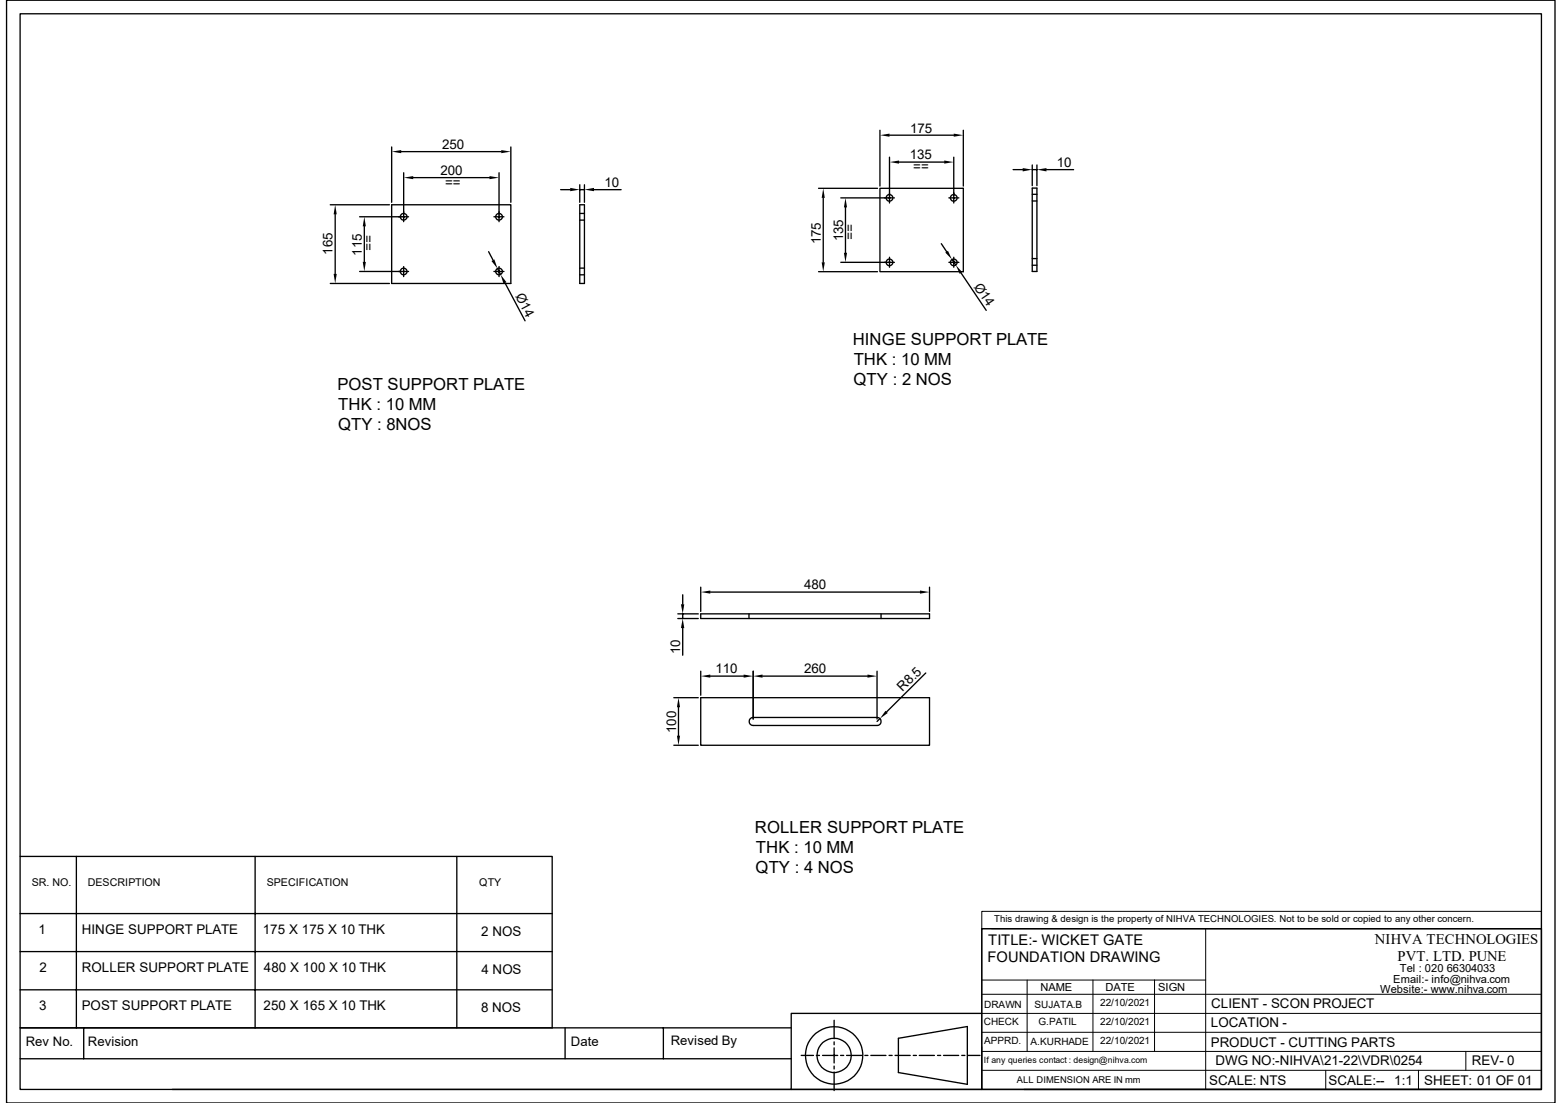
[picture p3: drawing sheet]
<svg xmlns="http://www.w3.org/2000/svg" width="297mm" height="210mm" viewBox="0 0 297 210" stroke-linecap="round" stroke-linejoin="round" font-family="sans-serif">
<g fill="none" stroke="#000" stroke-width=".25">
<path d="M1.2 0h294.7v209.9h-294.7zM3.8 2.6h289.5v204.7h-289.5zM62.8 39h11.3M74.5 39h22.7v14.9h-22.7zM74.5 28v10.5M76.3 28.9h19.1M76.8 32.9v8.4M78.6 33.8h14.5M95 32.9v8.4M97.2 28v10.5M106.7 36.1h1.8M110.3 39h.9v14.9h-.9z"/>
<path d="M110.3 35.2v3.3M110.3 36.1h.9M111.2 35.2v3.3M113 36.1h5.2M155.8 35.8h11.2M156.7 37.7v12.2M160 37.7h9.3M160.9 39.5v8.6M167.4 35.8h15.9v15.9h-15.9zM167.4 24.8v10.6M169.3 29.9v7.6M169.3 37.6v1"/>
<path d="M169.3 25.7h12.2M169.4 37.7h.8M171.1 30.8h8.6M180.6 37.7h.8M181.4 37.7h1.1M181.5 29.9v7.6M181.5 37.6v1M183.3 24.8v10.6M192.8 32.3h1.8M196.4 35.8h.9v15.9h-.9zM196.4 31.4v3.9M196.4 37h.9"/>
<path d="M196.4 38.2h.9M196.4 32.3h.9M197.3 31.4v3.9M199.1 32.3h5.2M62.8 53.9h11.3M63.8 40.8v11.3M68.4 51.7h8.5M68.4 41.3h8.5M69.3 43.1v6.7M76.8 41.4v.8M76.8 50.7v.8M76.8 51.6v1"/>
<path d="M76.9 51.7h.8M76.9 41.3h.8M93 47.9l.8 1.6M94 51.7h1M94 41.3h1M94.7 51.1l.6 1.2M95 41.4v.8M95 50.7v.8M95 51.6v1M95 40.6h.1M95.1 51.7h.8M95.1 41.3h.8"/>
<path d="M96.1 53.9l3.8 7.2M110.3 40.6h.9M110.3 41.9h.9M110.3 51h.9M110.3 52.3h.9M155.8 51.7h11.2M160 49.9h9.3M169.3 49v1M169.3 50.1v.8M169.4 49.9h.8M179.1 46.4l1 1.5M180.6 49.9h.8"/>
<path d="M181.2 49.4l.7 1M181.4 49.9h1.1M181.5 49v1M181.5 50.1v.8M182.9 52l4.8 7.1M196.4 49.2h.9M196.4 50.5h.9M129 117.7h3.9M129 116.8h3.9M129.9 113.2v1.8M129.9 116.8v.9M129.9 119.5v5.2"/>
<path d="M133.3 116.8h43.6v.9h-43.6zM133.3 111.7v4.7M135.2 112.7h39.9M142.5 116.8v.9M167.7 116.8v.9M176.9 111.7v4.7M128.2 132.8h4.7M129.1 134.6v5.4M133.3 132.8h43.6v9h-43.6zM133.3 127.7v4.6M135.2 128.7h6.3M142.8 136.7l.5-.2h23.6a.76 .76 0 0 1 .8 .8 .76 .76 0 0 1-.8 .8h-23.6a.76 .76 0 0 1-.7-.5 .76 .76 0 0 1 .2-.9z"/>
<path d="M143.3 127.7v9.1M145.1 128.7h20M166.9 127.7v9.1M167.4 136.7l-.5 .6M176.2 128.1l-7.5 7.4M128.2 141.8h4.7M3.8 173.9h101.3M3.8 163h101.3v32.6M14.5 163v32.6M48.5 163v32.6M86.9 163v32.6M186.8 176.7h106.5v30.6h-106.5z"/>
<path d="M3.8 195.6h146.8M3.8 181.1h101.3M3.8 188.4h101.3M15.9 195.6v5.9M107.5 195.6v5.9M126.2 195.6v5.9M158.7 198.3v.5M158.7 199.4v2.9M158.7 194.2v3.5M171 197.6l13.1-2.3v11l-13.1-2.2zM186.8 192.9h-36.2v14.4h-117.8M3.8 201.5h146.8"/>
<path d="M150.6 207.3h36.2M152.5 200.8h2.3M155.3 200.8h.6M156.5 200.8h2.9M158.7 202.9v.5M158.7 204v3.5M160 200.8h.5M161.1 200.8h2.9M164.6 200.8h.6M165.7 200.8h2.9M169.2 200.8h.6M170.3 200.8h2.9"/>
<path d="M173.8 200.8h.6M174.9 200.8h2.9M178.4 200.8h.6M179.5 200.8h2.9M183 200.8h.6M184.2 200.8h2.3M194.9 207.3h98.4"/>
<circle cx="169.3" cy="37.7" r=".64"/>
<circle cx="181.5" cy="37.7" r=".64"/>
<circle cx="76.8" cy="41.3" r=".64"/>
<circle cx="76.8" cy="51.7" r=".64"/>
<circle cx="95" cy="51.7" r=".64"/>
<circle cx="95" cy="41.3" r=".64"/>
<circle cx="169.3" cy="49.9" r=".64"/>
<circle cx="181.5" cy="49.9" r=".64"/>
<circle cx="158.7" cy="200.8" r="3.3"/>
<circle cx="158.7" cy="200.8" r="5.5"/>
</g>
<g fill="none" stroke="#000" stroke-width=".19">
<path d="M186.8 173.4h106.5v3.3h-106.5zM186.8 176.7v30.6M188.6 176.7h104.7M229.4 176.7v30.6M186.8 186.5h42.6M186.8 196.4h106.5M186.8 192.9h106.5M186.8 189.2h106.5M195.5 186.5v13.6M208 186.5v13.6M219.7 186.5v13.6M186.8 203.7h106.5"/>
<path d="M186.8 200.1h106.5M252.3 203.7v3.6M269.9 203.7v3.6M278.9 200.1v3.6"/>
</g>
<g fill="#000">
<path d="M74.5 28.9l1.8-.3v.6zM76.8 33.8l1.8-.3v.6zM93.1 33.5l1.9 .3-1.9 .3zM95.4 28.6l1.8 .3-1.8 .3zM108.5 35.8l1.8 .3-1.8 .3zM111.2 36.1l1.8-.3v.6zM156.7 35.8l.2 1.9h-.5zM160.9 37.7l.3 1.8h-.6zM167.4 25.7l1.9-.3v.6zM169.3 30.8l1.8-.3v.6zM179.7 30.5l1.8 .3-1.8 .3zM181.5 25.4l1.8 .3-1.8 .3z"/>
<path d="M194.6 32l1.8 .3-1.8 .3zM197.3 32.3l1.8-.3v.6zM63.8 39l.3 1.8h-.6zM63.5 52.1h.6l-.3 1.8zM69.3 41.3l.3 1.8h-.6zM69 49.8h.6l-.3 1.9zM93.5 49.7l.6-.3 .6 1.7zM95.3 52.3l1.1 1.4-.6 .3zM156.4 49.9h.5l-.2 1.8zM160.6 48.1h.6l-.3 1.8zM179.9 48.1l.5-.4 .8 1.7zM181.9 50.4l1.2 1.4-.5 .3z"/>
<path d="M129.6 115h.6l-.3 1.8zM129.9 117.7l.3 1.8h-.6zM133.3 112.7l1.9-.3v.6zM175.1 112.4l1.8 .3-1.8 .3zM129.1 132.8l.3 1.8h-.6zM133.3 128.7l1.9-.3v.6zM141.5 128.4l1.8 .3-1.8 .3zM143.3 128.7l1.8-.3v.6zM165.1 128.4l1.8 .3-1.8 .3zM168.5 135.3l.4 .4-1.5 1zM128.8 140h.6l-.3 1.8z"/>
</g>
<g font-size="3.2">
<text x="162.3" y="65.7">HINGE SUPPORT PLATE</text>
<text x="162.4" y="69.4">THK : 10 MM</text>
<text x="64.2" y="74.3">POST SUPPORT PLATE</text>
<text x="162.4" y="73.3">QTY : 2 NOS</text>
<text x="64.3" y="81.9">QTY : 8NOS</text>
<text x="64.4" y="78.1">THK : 10 MM</text>
<text x="143.7" y="158.6">ROLLER SUPPORT PLATE</text>
<text x="143.8" y="166.2">QTY : 4 NOS</text>
<text x="143.8" y="162.4">THK : 10 MM</text>
</g>
<g font-size="2.8">
<text x="188" y="179.8">TITLE:- WICKET GATE</text>
<text x="261.6" y="179.6">NIHVA TECHNOLOGIES</text>
<text x="187.9" y="183.2">FOUNDATION DRAWING</text>
<text x="266" y="182.8">PVT. LTD. PUNE</text>
</g>
<g font-size="2.5">
<text x="84.1" y="28.4">250</text>
<text x="173.2" y="25.2">175</text>
<text x="83.8" y="33.3">200</text>
<text x="84.7" y="35.6">==</text>
<text x="115" y="35.6">10</text>
<text x="173.2" y="30.3">135</text>
<text x="173.8" y="32.6">==</text>
<text x="201.1" y="31.8">10</text>
<text x="69.2" y="44.7" transform="rotate(90 69.2 44.7)">==</text>
<text x="156.2" y="46.5" transform="rotate(-90 156.2 46.5)">175</text>
<text x="160.4" y="45.9" transform="rotate(-90 160.4 45.9)">135</text>
<text x="160.8" y="42.6" transform="rotate(90 160.8 42.6)">==</text>
<text x="63.3" y="48.4" transform="rotate(-90 63.3 48.4)">165</text>
<text x="68.9" y="48.7" transform="rotate(-90 68.9 48.7)">115</text>
<text x="98" y="56.3" transform="rotate(62 98 56.3)">Ø14</text>
<text x="185.3" y="54.5" transform="rotate(56 185.3 54.5)">Ø14</text>
<text x="153" y="112.2">480</text>
<text x="129.4" y="124.5" transform="rotate(-90 129.4 124.5)">10</text>
<text x="136.1" y="128.2">110</text>
<text x="153" y="128.2">260</text>
<text x="171.8" y="131.8" transform="rotate(-45 171.8 131.8)">R8.5</text>
<text x="128.6" y="139.5" transform="rotate(-90 128.6 139.5)">100</text>
<text x="7.3" y="177.7">1</text>
<text x="15.5" y="177.7">HINGE SUPPORT PLATE</text>
<text x="50" y="177.7">175 X 175 X 10 THK</text>
<text x="91.6" y="178.1">2 NOS</text>
<text x="7.5" y="184.9">2</text>
<text x="15.5" y="184.9">ROLLER SUPPORT PLATE</text>
<text x="50.2" y="184.9">480 X 100 X 10 THK</text>
<text x="91.6" y="185.4">4 NOS</text>
<text x="230.4" y="191.9">CLIENT - SCON PROJECT</text>
<text x="7.5" y="192.2">3</text>
<text x="15.5" y="192.2">POST SUPPORT PLATE</text>
<text x="50.2" y="192.2">250 X 165 X 10 THK</text>
<text x="91.5" y="192.6">8 NOS</text>
<text x="230.4" y="195.5">LOCATION -</text>
<text x="4.9" y="199.1">Rev No.</text>
<text x="16.7" y="199.1">Revision</text>
<text x="108.6" y="199.1">Date</text>
<text x="127.6" y="198.9">Revised By</text>
<text x="230.4" y="199.2">PRODUCT - CUTTING PARTS</text>
<text x="231.3" y="202.8">DWG NO:-NIHVA\21-22\VDR\0254</text>
<text x="280.1" y="202.8">REV- 0</text>
<text x="230.1" y="206.4">SCALE: NTS</text>
<text x="252.8" y="206.4">SCALE:--</text>
<text x="265.3" y="206.4">1:1</text>
<text x="271" y="206.4">SHEET: 01 OF 01</text>
</g>
<g font-size="2.1">
<text x="266.4" y="184.9">Tel : 020 66304033</text>
<text x="198" y="188.7">NAME</text>
<text x="210.4" y="188.7">DATE</text>
<text x="220.4" y="188.7">SIGN</text>
<text x="262.6" y="189">Website:- www.nihva.com</text>
<text x="265.1" y="187.1">Email:- info@nihva.com</text>
</g>
<g font-size="2">
<text x="6" y="168.6">SR. NO.</text>
<text x="16.7" y="168.6">DESCRIPTION</text>
<text x="50.7" y="168.6">SPECIFICATION</text>
<text x="91.2" y="168.6">QTY</text>
</g>
<g font-size="1.9">
<text x="187.3" y="191.8">DRAWN</text>
<text x="196.9" y="191.8">SUJATA.B</text>
<text x="209.3" y="191.4">22/10/2021</text>
<text x="187.2" y="195">CHECK</text>
<text x="197.6" y="195.1">G.PATIL</text>
<text x="209.3" y="195.1">22/10/2021</text>
<text x="187.3" y="198.6">APPRD.</text>
<text x="196.1" y="198.8">A.KURHADE</text>
<text x="209.3" y="198.6">22/10/2021</text>
</g>
<g font-size="1.8">
<text x="189.2" y="175.5">This drawing &amp; design is the property of NIHVA TECHNOLOGIES. Not to be sold or copied to any other concern.</text>
<text x="193.5" y="206.1">ALL DIMENSION ARE IN mm</text>
</g>
<text font-size="1.7" x="187.2" y="202.4">If any queries contact : design@nihva.com</text>
</svg>
